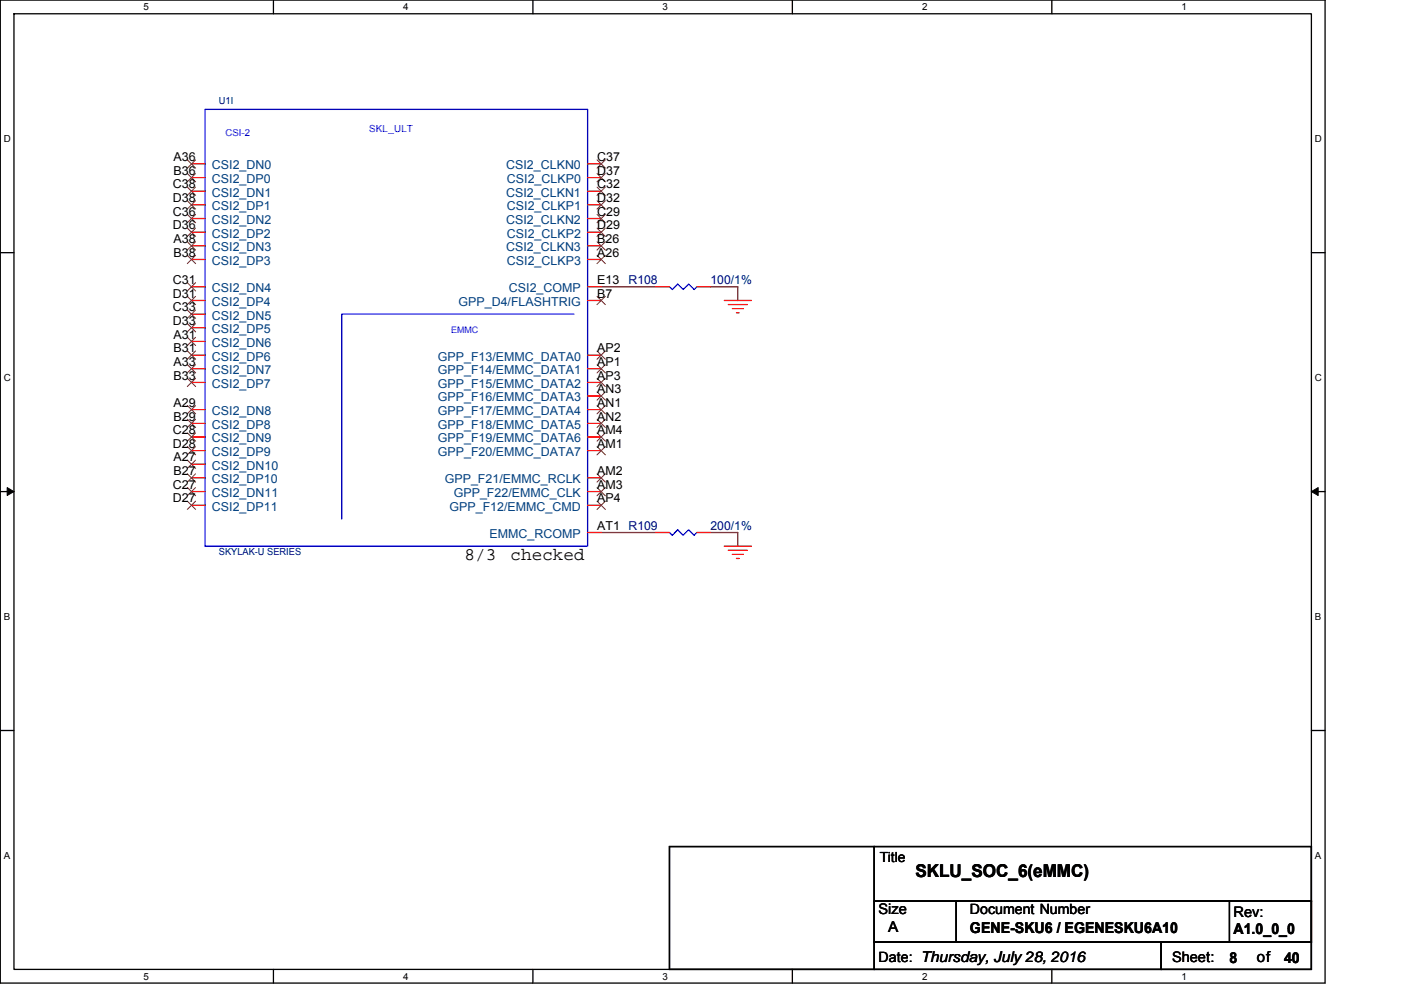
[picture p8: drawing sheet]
<svg xmlns="http://www.w3.org/2000/svg" width="297mm" height="210mm" viewBox="0 0 297 210" stroke-linecap="round" stroke-linejoin="round" font-family="sans-serif">
<path d="M.1 0h280.8v208.5h-280.8zM3 2.9h275v202.7h-275z" fill="none" stroke="#000" stroke-width=".28"/>
<g fill="#fff">
<path d="M30.5 .3h1.1v2.3h-1.1z"/>
<path d="M30.5 205.9h1.1v2.3h-1.1z"/>
</g>
<path d="M58 0v2.9M58 205.6v2.9" fill="none" stroke="#000" stroke-width=".28"/>
<g fill="#fff">
<path d="M85.5 .3h1.1v2.3h-1.1z"/>
<path d="M85.5 205.9h1.1v2.3h-1.1z"/>
</g>
<path d="M113 0v2.9M113 205.6v2.9" fill="none" stroke="#000" stroke-width=".28"/>
<g fill="#fff">
<path d="M140.5 .3h1.1v2.3h-1.1z"/>
<path d="M140.5 205.9h1.1v2.3h-1.1z"/>
</g>
<path d="M168 0v2.9M168 205.6v2.9" fill="none" stroke="#000" stroke-width=".28"/>
<g fill="#fff">
<path d="M195.5 .3h1.2v2.3h-1.2z"/>
<path d="M195.5 205.9h1.2v2.3h-1.2z"/>
</g>
<path d="M223 0v2.9M223 205.6v2.9" fill="none" stroke="#000" stroke-width=".28"/>
<g fill="#fff">
<path d="M250.5 .3h1.2v2.3h-1.2z"/>
<path d="M250.5 205.9h1.2v2.3h-1.2z"/>
<path d="M.8 28.3h1.5v2.3h-1.5z"/>
<path d="M278.8 28.3h1.5v2.3h-1.5z"/>
<path d="M.8 78.9h1.5v2.3h-1.5z"/>
<path d="M278.8 78.9h1.5v2.3h-1.5z"/>
</g>
<path d="M.1 53.6h2.9M278 53.6h2.9" fill="none" stroke="#000" stroke-width=".28"/>
<g fill="#fff">
<path d="M.8 129.6h1.4v2.3h-1.4z"/>
<path d="M278.8 129.6h1.4v2.3h-1.4z"/>
</g>
<path d="M.1 104.3h2.9M278 104.3h2.9" fill="none" stroke="#000" stroke-width=".28"/>
<path d="M1.5 103.4l1.5 .9-1.5 .8zM278 104.3l1.5-.9v1.7z" fill="#000" stroke="#000" stroke-width=".21"/>
<g fill="#fff">
<path d="M.8 180.3h1.4v2.3h-1.4z"/>
<path d="M278.8 180.3h1.4v2.3h-1.4z"/>
</g>
<path d="M.1 154.9h2.9M278 154.9h2.9M141.9 179.6h43.5v26h-43.5zM185.4 179.6h92.6v11.5h-92.6zM185.4 191.1h17.4v8.7h-17.4zM185.4 199.8h60.8v5.8h-60.8zM202.8 191.1h75.2v8.7h-75.2zM246.2 199.8h31.8v5.8h-31.8zM260.7 191.1h17.3v8.7h-17.3z" fill="none" stroke="#000" stroke-width=".28"/>
<path d="M127.5 60.8h11.6M150.6 60.8h5.8v2.9M127.5 112.9h11.6M150.6 112.9h5.8v2.9" fill="none" stroke="#800040" stroke-width=".28"/>
<g fill="none" stroke="#f00" stroke-width=".28">
<path d="M40.6 34.8h2.9M40.6 37.7h2.9M124.6 34.8h2.9M124.6 37.7h2.9M40.6 40.6h2.9M40.6 43.5h2.9M40.6 46.4h2.9M40.6 49.3h2.9M40.6 52.2h2.9M40.6 55h2.9M124.6 40.6h2.9M124.6 43.5h2.9"/>
<path d="M124.6 46.4h2.9M124.6 49.3h2.9M124.6 52.2h2.9M124.6 55h2.9M40.6 60.8h2.9M40.6 63.7h2.9M40.6 66.6h2.9M40.6 69.5h2.9M40.6 72.4h2.9M40.6 75.3h2.9M40.6 78.2h2.9M124.6 60.8h2.9"/>
<path d="M124.6 63.7h2.9M124.6 75.3h2.9M124.6 78.2h2.9M139.1 60.8h2.8M147.7 60.8h2.9M153.5 63.7h5.8M154.4 64.6h4.1M155.3 65.5h2.3M156.1 66.3h.6M40.6 81.1h2.9M40.6 86.9h2.9M40.6 89.8h2.9"/>
<path d="M40.6 92.7h2.9M40.6 95.6h2.9M40.6 98.5h2.9M124.6 81.1h2.9M124.6 84h2.9M124.6 86.9h2.9M124.6 89.8h2.9M124.6 92.7h2.9M124.6 95.6h2.9M40.6 101.4h2.9M40.6 104.3h2.9M40.6 107.2h2.9"/>
<path d="M124.6 101.4h2.9M124.6 104.3h2.9M124.6 107.2h2.9M124.6 112.9h2.9M139.1 112.9h2.8M147.7 112.9h2.9M153.5 115.8h5.8M154.4 116.7h4.1M155.3 117.6h2.3M156.1 118.4h.6"/>
</g>
<path d="M43.5 23.2h81.1v92.6h-81.1zM121.7 66.6h-49.2v43.5M141.9 60.8l.6 .6 1.2-1.1 1.1 1.1 1.2-1.1 1.2 1.1 .5-.6M141.9 112.9l.6 .6 1.2-1.1 1.1 1.1 1.2-1.1 1.2 1.1 .5-.6" fill="none" stroke="#00f" stroke-width=".28"/>
<g fill="none" stroke="#804000" stroke-width=".21">
<path d="M39.7 33.9l1.8 1.8M39.7 36.8l1.8 1.8M39.7 39.7l1.8 1.7M41.5 33.9l-1.8 1.8M41.5 36.8l-1.8 1.8M41.5 39.7l-1.8 1.7M126.6 33.9l1.8 1.8M126.6 36.8l1.8 1.8M126.6 39.7l1.8 1.7M128.3 33.9l-1.7 1.8M128.3 36.8l-1.7 1.8M128.3 39.7l-1.7 1.7"/>
<path d="M39.7 42.6l1.8 1.7M39.7 45.5l1.8 1.7M39.7 48.4l1.8 1.7M39.7 51.3l1.8 1.7M39.7 54.2l1.8 1.7M39.7 60l1.8 1.7M41.5 42.6l-1.8 1.7M41.5 45.5l-1.8 1.7M41.5 48.4l-1.8 1.7M41.5 51.3l-1.8 1.7M41.5 54.2l-1.8 1.7M41.5 60l-1.8 1.7"/>
<path d="M126.6 42.6l1.8 1.7M126.6 45.5l1.8 1.7M126.6 48.4l1.8 1.7M126.6 51.3l1.8 1.7M126.6 54.2l1.8 1.7M128.3 42.6l-1.7 1.7M128.3 45.5l-1.7 1.7M128.3 48.4l-1.7 1.7M128.3 51.3l-1.7 1.7M128.3 54.2l-1.7 1.7M39.7 62.9l1.8 1.7M39.7 65.8l1.8 1.7"/>
<path d="M39.7 68.6l1.8 1.8M39.7 71.5l1.8 1.8M39.7 74.4l1.8 1.8M39.7 77.3l1.8 1.8M41.5 62.9l-1.8 1.7M41.5 65.8l-1.8 1.7M41.5 68.6l-1.8 1.8M41.5 71.5l-1.8 1.8M41.5 74.4l-1.8 1.8M41.5 77.3l-1.8 1.8M126.6 62.9l1.8 1.7M126.6 74.4l1.8 1.8"/>
<path d="M126.6 77.3l1.8 1.8M128.3 62.9l-1.7 1.7M128.3 74.4l-1.7 1.8M128.3 77.3l-1.7 1.8M39.7 80.2l1.8 1.8M39.7 86l1.8 1.8M39.7 88.9l1.8 1.8M39.7 91.8l1.8 1.8M39.7 94.7l1.8 1.8M39.7 97.6l1.8 1.8M41.5 80.2l-1.8 1.8M41.5 86l-1.8 1.8"/>
<path d="M41.5 88.9l-1.8 1.8M41.5 91.8l-1.8 1.8M41.5 94.7l-1.8 1.8M41.5 97.6l-1.8 1.8M126.6 80.2l1.8 1.8M126.6 83.1l1.8 1.8M126.6 86l1.8 1.8M126.6 88.9l1.8 1.8M126.6 91.8l1.8 1.8M126.6 94.7l1.8 1.8M128.3 80.2l-1.7 1.8M128.3 83.1l-1.7 1.8"/>
<path d="M128.3 86l-1.7 1.8M128.3 88.9l-1.7 1.8M128.3 91.8l-1.7 1.8M128.3 94.7l-1.7 1.8M39.7 100.5l1.8 1.8M39.7 103.4l1.8 1.8M39.7 106.3l1.8 1.8M41.5 100.5l-1.8 1.8M41.5 103.4l-1.8 1.8M41.5 106.3l-1.8 1.8M126.6 100.5l1.8 1.8M126.6 103.4l1.8 1.8"/>
<path d="M126.6 106.3l1.8 1.8M128.3 100.5l-1.7 1.8M128.3 103.4l-1.7 1.8M128.3 106.3l-1.7 1.8"/>
</g>
<g font-size="3.7">
<text x="98.5" y="118.8">8/3</text>
<text x="108.3" y="118.8">checked</text>
<text x="194.1" y="185.9">SKLU_SOC_6(eMMC)</text>
</g>
<g font-size="3.2">
<text x="188.3" y="197.8">A</text>
<text x="205.7" y="197.8">GENE-SKU6 / EGENESKU6A10</text>
<text x="261.5" y="198.1">A1.0_0_0</text>
<text x="260.7" y="204.2">8</text>
<text x="266.5" y="204.1">of</text>
<text x="272.2" y="204.2">40</text>
</g>
<g font-size="3.1">
<text x="186.2" y="193.9">Size</text>
<text x="261.5" y="194.5">Rev:</text>
<text x="248.5" y="204">Sheet:</text>
</g>
<g font-size="3">
<text x="186.5" y="182.8">Title</text>
<text x="205.7" y="193.8">Document Number</text>
<text x="186.2" y="204">Date: Thursday, July 28, 2016</text>
</g>
<g font-size="2.6">
<text x="36.8" y="34.2">A36</text>
<text x="126.6" y="34.2">C37</text>
<text x="36.6" y="40">C38</text>
<text x="36.8" y="37.1">B36</text>
<text x="126.6" y="37.1">D37</text>
<text x="126.6" y="40">C32</text>
<text x="36.6" y="42.9">D38</text>
<text x="36.6" y="45.8">C36</text>
<text x="126.6" y="42.9">D32</text>
<text x="126.6" y="45.8">C29</text>
<text x="36.6" y="48.7">D36</text>
<text x="36.8" y="51.6">A38</text>
<text x="126.6" y="48.7">D29</text>
<text x="126.6" y="51.6">B26</text>
<text x="36.8" y="54.4">B38</text>
<text x="126.6" y="54.4">A26</text>
<text x="36.6" y="60.2">C31</text>
<text x="36.6" y="63.1">D31</text>
<text x="126.6" y="63.1">B7</text>
<text x="126.6" y="60.2">E13</text>
<text x="36.6" y="66">C33</text>
<text x="36.6" y="68.9">D33</text>
<text x="36.8" y="71.8">A31</text>
<text x="36.8" y="74.7">B31</text>
<text x="36.8" y="77.6">A33</text>
<text x="126.6" y="74.7">AP2</text>
<text x="126.6" y="77.6">AP1</text>
<text x="36.8" y="80.5">B33</text>
<text x="126.6" y="80.5">AP3</text>
<text x="126.6" y="83.4">AN3</text>
<text x="36.8" y="86.3">A29</text>
<text x="36.8" y="89.2">B29</text>
<text x="126.6" y="86.3">AN1</text>
<text x="126.6" y="89.2">AN2</text>
<text x="36.6" y="92.1">C28</text>
<text x="36.6" y="95">D28</text>
<text x="126.6" y="92.1">AM4</text>
<text x="126.6" y="95">AM1</text>
<text x="36.8" y="97.9">A27</text>
<text x="36.8" y="100.8">B27</text>
<text x="126.6" y="100.8">AM2</text>
<text x="36.6" y="103.7">C27</text>
<text x="36.6" y="106.6">D27</text>
<text x="126.6" y="103.7">AM3</text>
<text x="126.6" y="106.6">AP4</text>
<text x="126.6" y="112.4">AT1 R109</text>
</g>
<g font-size="2.6" fill="#004080">
<text x="44.9" y="35.9">CSI2_DN0</text>
<text x="107.3" y="35.9">CSI2_CLKN0</text>
<text x="44.9" y="38.8">CSI2_DP0</text>
<text x="44.9" y="41.7">CSI2_DN1</text>
<text x="107.3" y="41.7">CSI2_CLKN1</text>
<text x="107.5" y="38.8">CSI2_CLKP0</text>
<text x="44.9" y="44.6">CSI2_DP1</text>
<text x="44.9" y="47.5">CSI2_DN2</text>
<text x="107.3" y="47.5">CSI2_CLKN2</text>
<text x="107.5" y="44.6">CSI2_CLKP1</text>
<text x="44.9" y="50.4">CSI2_DP2</text>
<text x="44.9" y="53.3">CSI2_DN3</text>
<text x="107.3" y="53.3">CSI2_CLKN3</text>
<text x="107.5" y="50.4">CSI2_CLKP2</text>
<text x="44.9" y="56.2">CSI2_DP3</text>
<text x="107.5" y="56.2">CSI2_CLKP3</text>
<text x="44.9" y="62">CSI2_DN4</text>
<text x="44.9" y="64.9">CSI2_DP4</text>
<text x="97.2" y="64.9">GPP_D4/FLASHTRIG</text>
<text x="107.9" y="62">CSI2_COMP</text>
<text x="44.9" y="67.8">CSI2_DN5</text>
<text x="44.9" y="70.7">CSI2_DP5</text>
<text x="44.9" y="73.6">CSI2_DN6</text>
<text x="44.9" y="76.5">CSI2_DP6</text>
<text x="92.8" y="76.5">GPP_F13/EMMC_DATA0</text>
<text x="44.9" y="79.4">CSI2_DN7</text>
<text x="44.9" y="82.3">CSI2_DP7</text>
<text x="92.8" y="79.4">GPP_F14/EMMC_DATA1</text>
<text x="92.8" y="82.3">GPP_F15/EMMC_DATA2</text>
<text x="44.9" y="88.1">CSI2_DN8</text>
<text x="92.8" y="85.2">GPP_F16/EMMC_DATA3</text>
<text x="92.8" y="88.1">GPP_F17/EMMC_DATA4</text>
<text x="44.9" y="91">CSI2_DP8</text>
<text x="44.9" y="93.9">CSI2_DN9</text>
<text x="92.8" y="91">GPP_F18/EMMC_DATA5</text>
<text x="92.8" y="93.9">GPP_F19/EMMC_DATA6</text>
<text x="44.9" y="96.8">CSI2_DP9</text>
<text x="44.9" y="99.6">CSI2_DN10</text>
<text x="92.8" y="96.8">GPP_F20/EMMC_DATA7</text>
<text x="44.9" y="102.5">CSI2_DP10</text>
<text x="44.9" y="105.4">CSI2_DN11</text>
<text x="94.3" y="102.5">GPP_F21/EMMC_RCLK</text>
<text x="96.2" y="105.4">GPP_F22/EMMC_CLK</text>
<text x="44.9" y="108.3">CSI2_DP11</text>
<text x="95.3" y="108.3">GPP_F12/EMMC_CMD</text>
<text x="103.8" y="114.1">EMMC_RCOMP</text>
</g>
<g font-size="2.6" fill="#000080">
<text x="133.3" y="60.3">R108</text>
<text x="150.6" y="60.3">100/1%</text>
<text x="150.6" y="112.4">200/1%</text>
</g>
<g font-size="2.1">
<text x="30.5" y="2.2">5</text>
<text x="85.5" y="2.2">4</text>
<text x="140.5" y="2.2">3</text>
<text x="195.5" y="2.2">2</text>
<text x="250.5" y="2.2">1</text>
<text x=".8" y="30.1">D</text>
<text x="278.8" y="30.1">D</text>
<text x=".8" y="80.8">C</text>
<text x="278.8" y="80.8">C</text>
<text x=".8" y="131.4">B</text>
<text x="278.8" y="131.4">B</text>
<text x=".8" y="182.1">A</text>
<text x="278.8" y="182.1">A</text>
<text x="30.5" y="207.8">5</text>
<text x="85.5" y="207.8">4</text>
<text x="140.5" y="207.8">3</text>
<text x="195.5" y="207.8">2</text>
<text x="250.5" y="207.8">1</text>
</g>
<g font-size="2.1" fill="#000080">
<text x="46.4" y="22.1">U1I</text>
<text x="46.4" y="117.7">SKYLAK-U SERIES</text>
</g>
<text font-size="2.1" fill="#00f" x="78.2" y="27.9">SKL_ULT</text>
<text font-size="2" fill="#00f" x="47.8" y="28.8">CSI-2</text>
<text font-size="1.9" fill="#00f" x="95.6" y="70.6">EMMC</text>
</svg>
